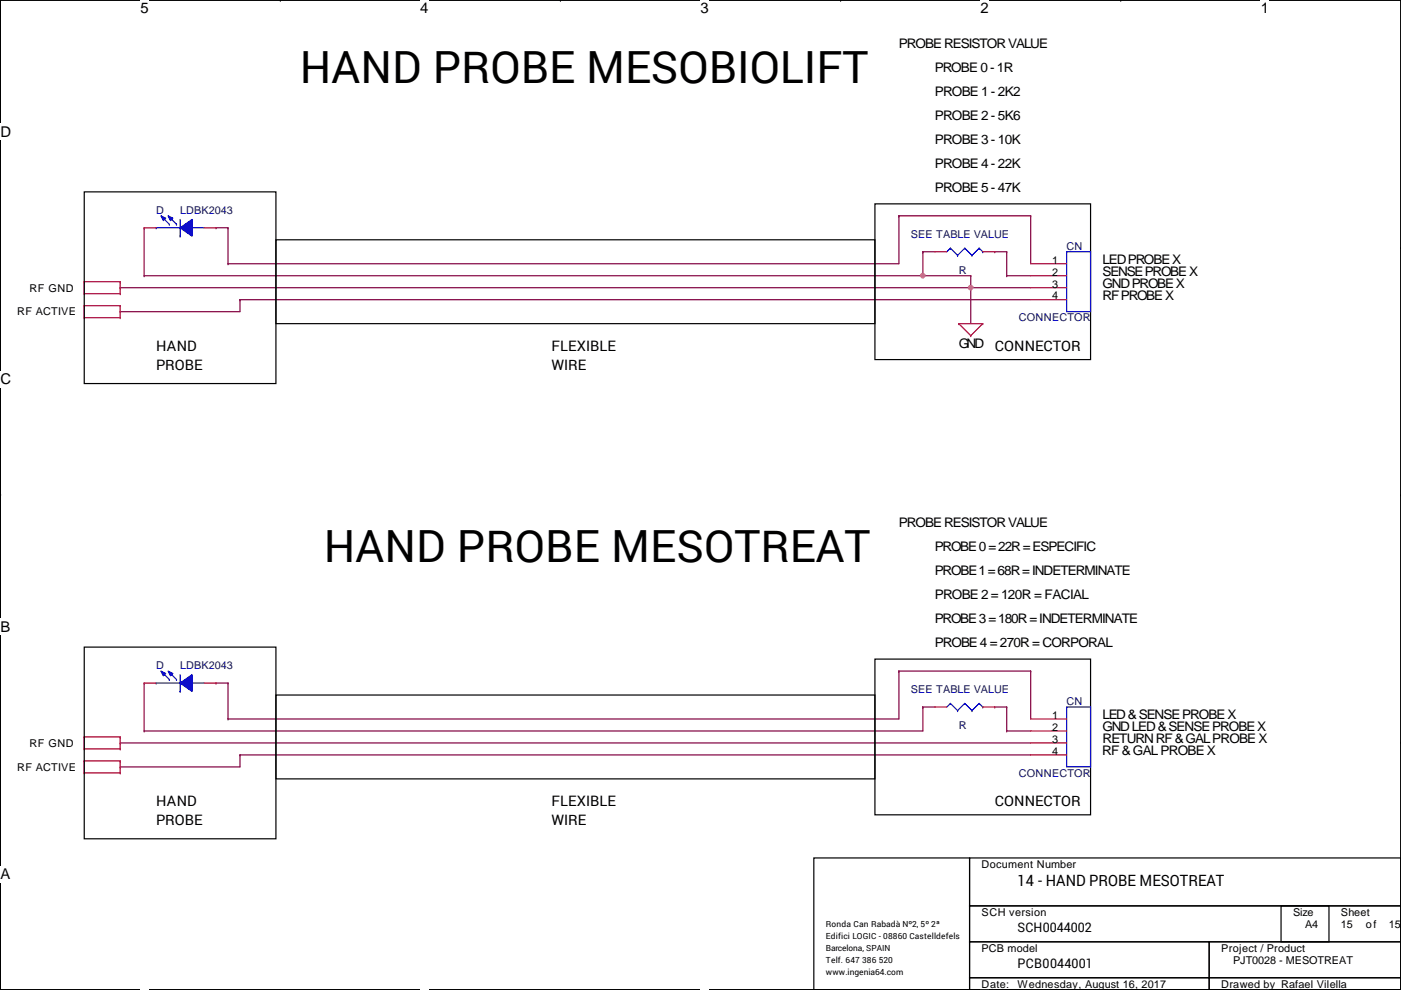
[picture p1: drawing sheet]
<svg xmlns="http://www.w3.org/2000/svg" width="297mm" height="210mm" viewBox="0 0 297 210" stroke-linecap="round" stroke-linejoin="round" font-family="sans-serif">
<path d="M.1 0h296.9v209.8h-296.9z" fill="none" stroke="#000" stroke-width=".25"/>
<g fill="#fff">
<path d="M29.8 0h1.7v3.5h-1.7z"/>
<path d="M29.8 209.8l1.7 .1z"/>
</g>
<path d="M59.4 0h.1M59.4 209.8h.1" fill="none" stroke="#000" stroke-width=".25"/>
<g fill="#fff">
<path d="M89.1 0h1.7v3.5h-1.7z"/>
<path d="M89.1 209.8l1.7 .1z"/>
</g>
<path d="M118.8 0h.1M118.8 209.8h.1" fill="none" stroke="#000" stroke-width=".25"/>
<g fill="#fff">
<path d="M148.5 0h1.7v3.5h-1.7z"/>
<path d="M148.5 209.8l1.7 .1z"/>
</g>
<path d="M178.2 0h.1M178.2 209.8h.1" fill="none" stroke="#000" stroke-width=".25"/>
<g fill="#fff">
<path d="M207.9 0h1.7v3.5h-1.7z"/>
<path d="M207.9 209.8l1.7 .1z"/>
</g>
<path d="M237.6 0h.1M237.6 209.8h.1" fill="none" stroke="#000" stroke-width=".25"/>
<g fill="#fff">
<path d="M267.3 0h1.7v3.5h-1.7z"/>
<path d="M267.3 209.8l1.7 .1z"/>
<path d="M.1 26.2h2.2v3.5h-2.2z"/>
<path d="M297 26.2l.1 3.5z"/>
<path d="M.1 78.7h2.2v3.5h-2.2z"/>
<path d="M297 78.7l.1 3.5z"/>
</g>
<path d="M.1 52.5h.1M297 52.5h.1" fill="none" stroke="#000" stroke-width=".25"/>
<g fill="#fff">
<path d="M.1 131.1h2.1v3.5h-2.1z"/>
<path d="M297 131.1l.1 3.5z"/>
</g>
<path d="M.1 104.9h.1M297 104.9h.1" fill="none" stroke="#000" stroke-width=".25"/>
<path d="M.1 104.9h.1M297 104.9h.1" fill="none" stroke="#000" stroke-width=".21"/>
<g fill="#fff">
<path d="M.1 183.6h2.1v3.5h-2.1z"/>
<path d="M297 183.6l.1 3.5z"/>
</g>
<g fill="none" stroke="#000" stroke-width=".25">
<path d="M17.9 40.7h40.6v40.6h-40.6zM58.5 50.8h127v17.8h-127zM185.5 43.2h45.7v33h-45.7zM17.9 137.2h40.6v40.6h-40.6zM185.5 139.7h45.7v33.1h-45.7zM.1 157.4h.1M58.5 147.4h127v17.7h-127zM297 157.4h.1M172.5 181.9h33.1v27.9h-33.1zM205.6 181.9h91.4v10.2h-91.4zM205.6 192.1h91.4v7.6h-91.4zM205.6 199.7h50.8v7.6h-50.8z"/>
<path d="M256.4 199.7h40.6v7.6h-40.6zM271.6 192.1h10.2v7.6h-10.2zM205.6 207.3h50.8v2.5h-50.8zM256.4 207.3h40.6v2.5h-40.6z"/>
</g>
<g fill="none" stroke="#800040" stroke-width=".25">
<path d="M30.6 48.3h.1M30.6 58.5h.1M30.6 58.5h175.2M30.6 48.3v10.2M45.8 48.3h.1M45.8 48.3h2.5M48.3 48.3h.1M48.3 55.9h.1M48.3 48.3v7.6M190.6 45.8h.1M190.6 45.8v10.1h-142.3M190.6 45.8h27.9"/>
<path d="M195.7 53.4h.1M195.7 58.5h.1M195.7 53.4h2.5M195.7 53.4v5.1M205.8 58.5h.1M205.8 58.5v10.1M210.9 53.4h.1M210.9 53.4h2.5M213.4 53.4h.1M213.4 58.5h.1M213.4 53.4v5.1M213.4 58.5h5.1"/>
<path d="M218.5 45.8h.1M218.5 45.8v10.1M25.5 66.1h.1M25.5 61h.1M25.5 61h193M50.9 63.5h.1M50.9 63.5h167.6M50.9 63.5v2.6h-25.4M205.8 61h.1M25.5 157.5h.1M25.5 157.5h193M30.6 144.8h.1"/>
<path d="M30.6 155h.1M30.6 144.8v10.2M45.8 144.8h.1M45.8 144.8h2.5M48.3 144.8h.1M48.3 152.4h.1M48.3 144.8v7.6M190.6 142.3h.1M190.6 142.3v10.1h-142.3M190.6 142.3h27.9M195.7 149.9h.1M195.7 149.9v5.1h-165.1"/>
<path d="M195.7 149.9h2.5M210.9 149.9h.1M210.9 149.9h2.5M213.4 149.9h.1M213.4 155h.1M213.4 149.9v5.1M213.4 155h5.1M218.5 142.3h.1M218.5 142.3v10.1M25.5 162.6h.1M50.9 160.1h.1M50.9 160.1v2.5h-25.4"/>
<path d="M50.9 160.1h167.6"/>
</g>
<g fill="none" stroke="#f00" stroke-width=".25">
<path d="M17.9 59.7h.1M17.9 59.7h7.6M17.9 59.7v2.6M25.5 59.7h.1M25.5 59.7v2.6M17.9 62.3h.1M17.9 67.4h.1M17.9 64.8h.1M17.9 62.3h7.6M17.9 64.8v2.6M17.9 64.8h7.6M17.9 67.4h7.6"/>
<path d="M25.5 62.3h.1M25.5 64.8h.1M25.5 67.4h.1M25.5 64.8v2.6M203.3 68.6h.1M203.3 68.6h5.1M203.3 68.6l2.5 2.6M205.8 71.2h.1M208.4 68.6h.1M208.4 68.6l-2.6 2.6M17.9 158.8h.1M17.9 156.3h.1"/>
<path d="M17.9 156.3v2.5M17.9 156.3h7.6M17.9 158.8h7.6M25.5 156.3h.1M25.5 158.8h.1M25.5 156.3v2.5M198.2 149.9h2.5M208.4 149.9h2.5M218.5 152.4h7.6M218.5 155h7.6M218.5 157.5h7.6M17.9 163.9h.1"/>
<path d="M17.9 161.3h.1M17.9 161.3v2.6M17.9 161.3h7.6M17.9 163.9h7.6M25.5 161.3h.1M25.5 163.9h.1M25.5 161.3v2.6M218.5 160.1h7.6"/>
</g>
<g fill="none" stroke="#00f" stroke-width=".25">
<path d="M33.1 48.3h.1M33.1 48.3h5.1M38.2 50.1h.1M38.2 46.5v3.6M40.7 48.3h.1M40.7 48.3h2.6M201.5 149.1h.1M201.5 149.1l-.8 .8M201.5 149.1l1.5 1.6M203 150.7h.1M204.6 149.1h.1M204.6 149.1l-1.6 1.6"/>
<path d="M204.6 149.1l1.5 1.6M206.1 150.7h.1M207.6 149.1h.1M207.6 149.1l-1.5 1.6M207.6 149.1l.8 .8M208.4 149.9h.1M226.1 149.9h5.1v12.7h-5.1z"/>
</g>
<path d="M38.2 48.3l2.5-1.8v3.6z" fill-rule="evenodd" fill="#00f"/>
<path d="M38.2 48.3l2.5-1.8v3.6z" fill="none" stroke="#00f" stroke-width=".25"/>
<path d="M34.1 45.8l1 .5-.5 .5z" fill-rule="evenodd" fill="#00f"/>
<path d="M34.1 45.8l1 .5-.5 .5z" fill="none" stroke="#00f" stroke-width=".25"/>
<path d="M35.6 45.8l1.1 .5-.6 .5z" fill-rule="evenodd" fill="#00f"/>
<g fill="none" stroke="#00f" stroke-width=".25">
<path d="M34.4 46l1.5 1.5M35.6 45.8l1.1 .5-.6 .5zM35.9 47.5h.1M35.9 46l1.5 1.5M37.4 47.5h.1M201.5 52.6h.1M201.5 52.6l-.8 .8M201.5 52.6l1.5 1.5M203 54.1h.1M204.6 52.6h.1M204.6 52.6l-1.6 1.5M204.6 52.6l1.5 1.5"/>
<path d="M206.1 54.1h.1M207.6 52.6h.1M207.6 52.6l-1.5 1.5M207.6 52.6l.8 .8M208.4 53.4h.1M226.1 53.4h5.1v12.7h-5.1zM33.1 144.8h.1M33.1 144.8h5.1M38.2 146.6h.1M38.2 143v3.6M40.7 144.8h.1M40.7 144.8h2.6"/>
</g>
<path d="M30.6 48.3h2.5M43.3 48.3h2.5M198.2 53.4h2.5M208.4 53.4h2.5M218.5 55.9h7.6M218.5 58.5h7.6M218.5 61h7.6M218.5 63.5h7.6" fill="none" stroke="#f00" stroke-width=".25"/>
<path d="M38.2 144.8l2.5-1.8v3.6z" fill-rule="evenodd" fill="#00f"/>
<path d="M38.2 144.8l2.5-1.8v3.6z" fill="none" stroke="#00f" stroke-width=".25"/>
<path d="M34.1 142.3l1 .5-.5 .5z" fill-rule="evenodd" fill="#00f"/>
<path d="M34.1 142.3l1 .5-.5 .5z" fill="none" stroke="#00f" stroke-width=".25"/>
<path d="M35.6 142.3l1.1 .5-.6 .5z" fill-rule="evenodd" fill="#00f"/>
<path d="M34.4 142.5l1.5 1.6M35.6 142.3l1.1 .5-.6 .5zM35.9 144.1h.1M35.9 142.5l1.5 1.6M37.4 144.1h.1" fill="none" stroke="#00f" stroke-width=".25"/>
<path d="M30.6 144.8h2.5M43.3 144.8h2.5" fill="none" stroke="#f00" stroke-width=".25"/>
<circle cx="205.8" cy="61" r=".49" fill="#f0f"/>
<circle cx="205.8" cy="61" r=".49" fill="none" stroke="#f0f" stroke-width=".25"/>
<circle cx="195.6" cy="58.4" r=".49" fill="#f0f"/>
<circle cx="195.6" cy="58.4" r=".49" fill="none" stroke="#f0f" stroke-width=".25"/>
<g font-size="9.4">
<text x="63.6" y="17.5">HAND PROBE MESOBIOLIFT</text>
<text x="68.7" y="119.1">HAND PROBE MESOTREAT</text>
</g>
<text font-size="3.3" x="215.7" y="187.9">14 - HAND PROBE MESOTREAT</text>
<g font-size="3.1">
<text x="29.8" y="2.8">5</text>
<text x="89.1" y="2.8">4</text>
<text x="148.5" y="2.8">3</text>
<text x="207.9" y="2.8">2</text>
<text x="267.3" y="2.8">1</text>
<text x=".1" y="29">D</text>
<text x=".1" y="81.5">C</text>
<text x=".1" y="133.9">B</text>
<text x=".1" y="186.4">A</text>
</g>
<g font-size="3">
<text x="33.1" y="74.3">HAND</text>
<text x="116.9" y="74.3">FLEXIBLE</text>
<text x="210.9" y="74.3">CONNECTOR</text>
<text x="33.1" y="78.4">PROBE</text>
<text x="116.9" y="78.4">WIRE</text>
<text x="33.1" y="170.9">HAND</text>
<text x="116.9" y="170.9">FLEXIBLE</text>
<text x="210.9" y="170.9">CONNECTOR</text>
<text x="33.1" y="174.9">PROBE</text>
<text x="116.9" y="174.9">WIRE</text>
</g>
<g font-size="2.8">
<text x="190.6" y="10.2">PROBE RESISTOR VALUE</text>
<text x="198.2" y="15.3">PROBE 0 - 1R</text>
<text x="198.2" y="20.4">PROBE 1 - 2K2</text>
<text x="198.2" y="25.4">PROBE 2 - 5K6</text>
<text x="198.2" y="30.5">PROBE 3 - 10K</text>
<text x="198.2" y="35.6">PROBE 4 - 22K</text>
<text x="198.2" y="40.7">PROBE 5 - 47K</text>
<text x="233.8" y="58.5">SENSE PROBE X</text>
<text x="233.8" y="55.9">LED PROBE X</text>
<text x="233.8" y="63.5">RF PROBE X</text>
<text x="233.8" y="61">GND PROBE X</text>
<text x="203.3" y="73.7">GND</text>
<text x="190.6" y="111.8">PROBE RESISTOR VALUE</text>
<text x="198.2" y="116.9">PROBE 0 = 22R = ESPECIFIC</text>
<text x="198.2" y="122">PROBE 1 = 68R = INDETERMINATE</text>
<text x="198.2" y="127">PROBE 2 = 120R = FACIAL</text>
<text x="198.2" y="132.1">PROBE 3 = 180R = INDETERMINATE</text>
<text x="198.2" y="137.2">PROBE 4 = 270R = CORPORAL</text>
<text x="233.8" y="155">GND LED &amp; SENSE PROBE X</text>
<text x="233.8" y="152.4">LED &amp; SENSE PROBE X</text>
<text x="233.7" y="160.1">RF &amp; GAL PROBE X</text>
<text x="233.8" y="157.5">RETURN RF &amp; GAL PROBE X</text>
<text x="215.7" y="197.5">SCH0044002</text>
<text x="215.7" y="205.1">PCB0044001</text>
</g>
<g font-size="2.3" fill="#000080">
<text x="33.1" y="45.3">D</text>
<text x="38.2" y="45.3">LDBK2043</text>
<text x="193.1" y="50.4">SEE TABLE VALUE</text>
<text x="226.1" y="52.9">CN</text>
<text x="203.3" y="58">R</text>
<text x="216" y="68.2">CONNECTOR</text>
<text x="33.1" y="141.8">D</text>
<text x="38.2" y="141.8">LDBK2043</text>
<text x="193.1" y="146.9">SEE TABLE VALUE</text>
<text x="226.1" y="149.4">CN</text>
<text x="203.3" y="154.5">R</text>
<text x="216" y="164.7">CONNECTOR</text>
</g>
<g font-size="2.3">
<text x="223.1" y="55.9">1</text>
<text x="223.1" y="58.4">2</text>
<text x="6.2" y="61.8">RF GND</text>
<text x="223.1" y="61">3</text>
<text x="223.1" y="63.5">4</text>
<text x="3.6" y="66.9">RF ACTIVE</text>
<text x="223.1" y="152.4">1</text>
<text x="223.1" y="154.9">2</text>
<text x="6.2" y="158.3">RF GND</text>
<text x="223.1" y="157.5">3</text>
<text x="223.1" y="160">4</text>
<text x="3.6" y="163.4">RF ACTIVE</text>
<text x="208.1" y="184">Document Number</text>
<text x="208.1" y="194.1">SCH version</text>
<text x="274.1" y="194.1">Size</text>
<text x="276.7" y="196.7">A4</text>
<text x="284.3" y="194.1">Sheet</text>
<text x="284.3" y="196.7">15</text>
<text x="289.6" y="196.7">of</text>
<text x="294.5" y="196.7">15</text>
<text x="208.1" y="201.8">PCB model</text>
<text x="258.9" y="201.8">Project / Product</text>
<text x="208.1" y="209.4">Date:</text>
<text x="215.7" y="209.4">Wednesday, August 16, 2017</text>
<text x="258.9" y="209.4">Drawed by Rafael Vilella</text>
<text x="261.4" y="204.3">PJT0028 - MESOTREAT</text>
</g>
<g font-size="1.8">
<text x="175.1" y="196.5">Ronda Can Rabadà Nº2, 5º 2ª</text>
<text x="175.1" y="199">Edifici LOGIC - 08860 Castelldefels</text>
<text x="175.1" y="201.5">Barcelona, SPAIN</text>
<text x="175.1" y="206.6">www.ingenia64.com</text>
<text x="175.1" y="204.1">Telf. 647 386 520</text>
</g>
</svg>
